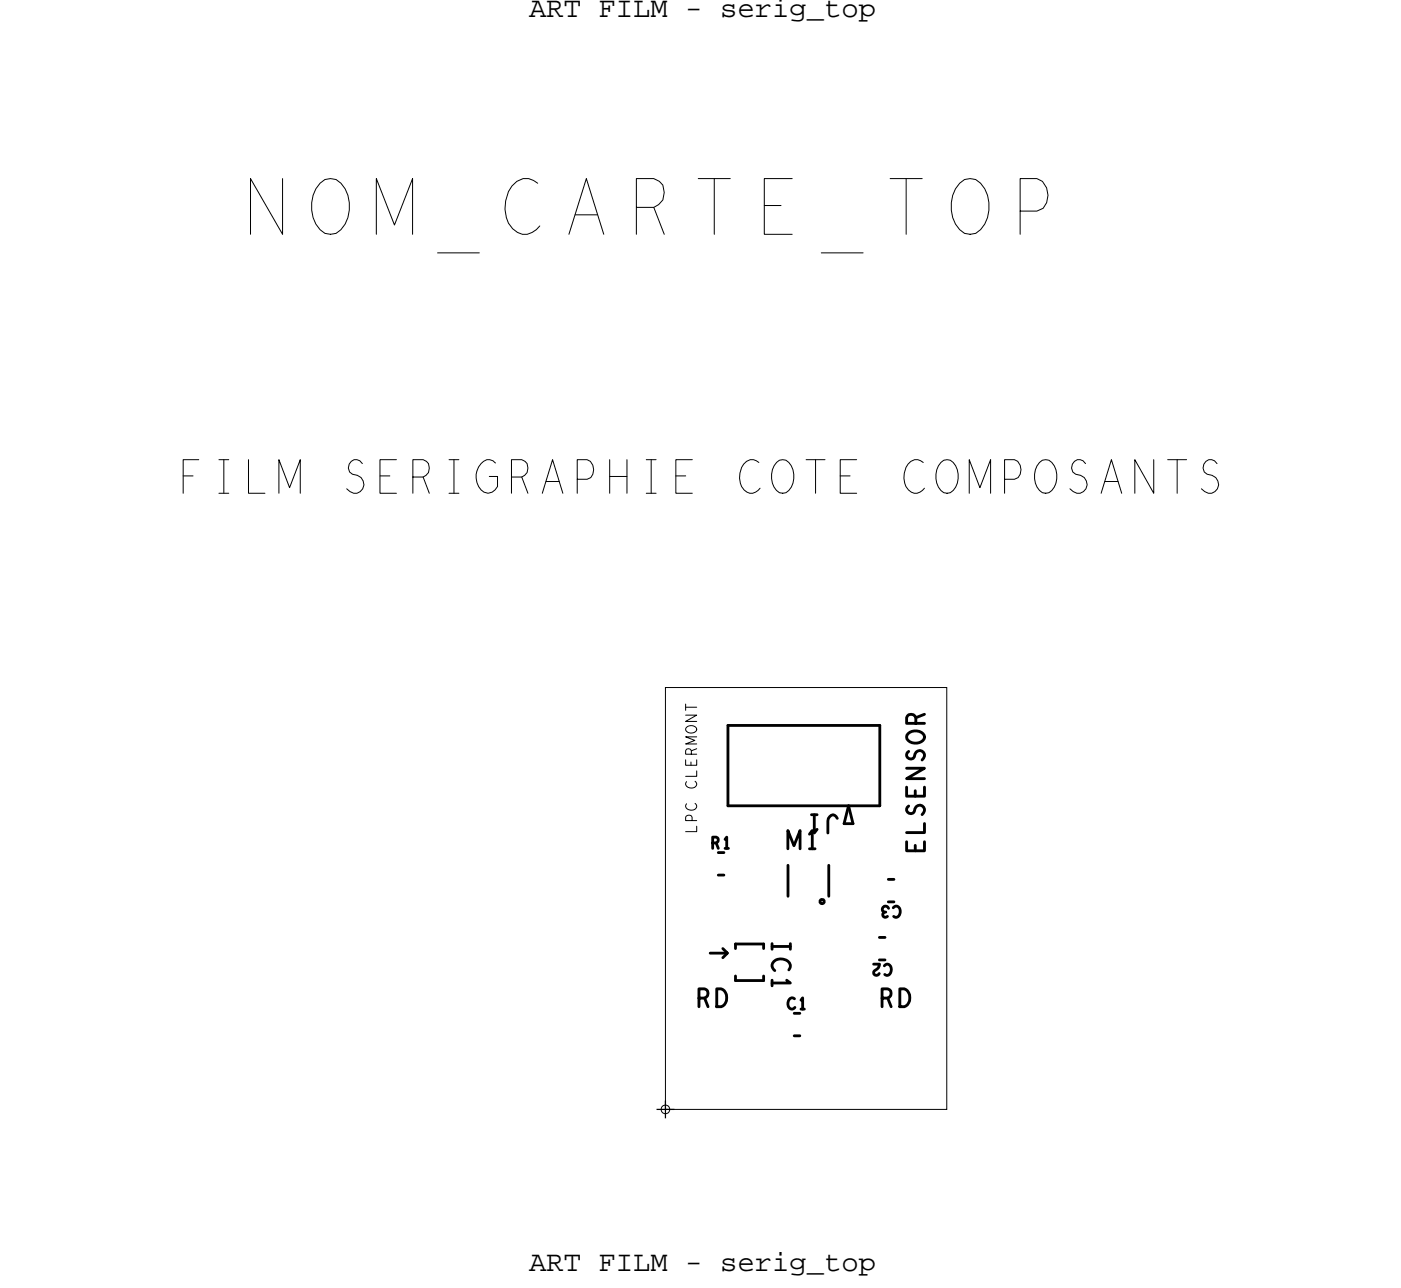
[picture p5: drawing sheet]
<svg xmlns="http://www.w3.org/2000/svg" width="100mm" height="92mm" viewBox="0 0 100 92" stroke-linecap="round" stroke-linejoin="round" font-family="sans-serif">
<!-- layer: Board Outline -->
<path d="M47.3 48.9h20v30h-20z" fill="none" stroke="#000" stroke-width=".07"/>
<!-- layer: Components -->
<g fill="none" stroke="#000" stroke-width=".2">
<path d="M51.8 57.3h10.7zM51.8 51.6h10.7zM51.8 51.6v5.7zM60 58.6h.6zM60.3 57.3l.3 1.3zM62.5 51.6v5.7zM50.5 67.8h1.2zM51.1 62.2h.4zM51.4 67.5l.3 .3zM51.7 67.8h.1M51.7 67.8l-.3 .3zM52.3 67.1v.4z"/>
<path d="M52.3 69.7h2zM52.3 69.4v.3zM52.3 67.1h2zM56 61.5v2.2zM56.5 73.7h.4zM58.3 64h.1h.2v.2l-.2 .1-.1-.1zM58.9 61.5v2.2zM62.5 66.7h.4zM63.2 62.5h.4z"/>
</g>
<!-- layer: Drawing Origin -->
<path d="M47.1 78.7l.2-.1 .2 .1 .1 .2-.1 .2-.2 .1-.2-.1-.1-.2z" fill="none" stroke="#000" stroke-width=".07"/>
<path d="M46.7 78.9h1.2M47.3 78.3v1.2" fill="none" stroke="#000" stroke-width=".09"/>
<text font-size="6.7" x="17.5" y="16.7">NOM_CARTE_TOP</text>
<text font-size="4" x="12.7" y="35.1">FILM SERIGRAPHIE COTE COMPOSANTS</text>
<g font-size="2.2">
<text x="59.7" y="57.9" transform="rotate(-180 59.7 57.9)">J1</text>
<text x="55.9" y="60.4">M1</text>
<text x="65.7" y="60.7" transform="rotate(-90 65.7 60.7)">ELSENSOR</text>
<text x="49.5" y="71.6">RD</text>
<text x="54.9" y="66.8" transform="rotate(90 54.9 66.8)">IC1</text>
<text x="62.5" y="71.6">RD</text>
</g>
<g font-size="2.1">
<text x="37.6" y="1.2">ART FILM - serig_top</text>
<text x="37.6" y="90.4">ART FILM - serig_top</text>
</g>
<g font-size="1.3">
<text x="49.5" y="59.2" transform="rotate(-90 49.5 59.2)">LPC CLERMONT</text>
<text x="50.6" y="60.3">R1</text>
<text x="64.1" y="64.4" transform="rotate(-180 64.1 64.4)">C3</text>
<text x="56" y="71.8">C1</text>
<text x="63.4" y="68.6" transform="rotate(-180 63.4 68.6)">C2</text>
</g>
</svg>
